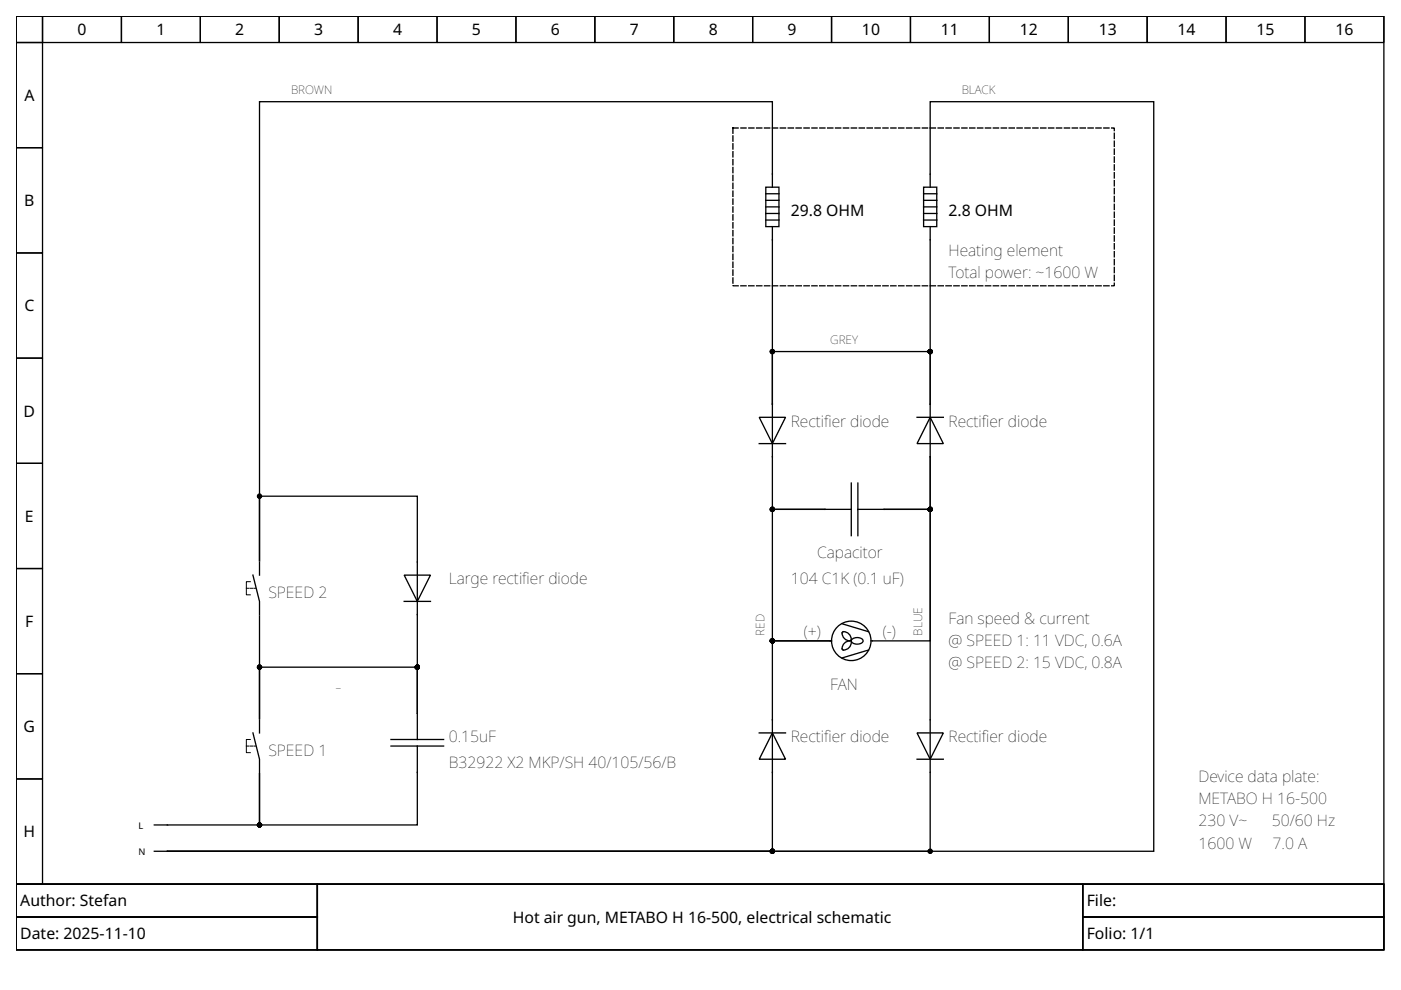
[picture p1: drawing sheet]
<svg xmlns="http://www.w3.org/2000/svg" width="297mm" height="210mm" viewBox="0 0 297 210" stroke-linecap="round" stroke-linejoin="round" font-family="sans-serif">
<g fill="none" stroke="#000" stroke-width=".28">
<path d="M3.4 3.4h290v184.1h-290zM3.4 3.4h5.6v5.6h-5.6zM3.4 9h5.6v22.3h-5.6zM9 3.4h16.7v5.6h-16.7zM25.7 3.4h16.8v5.6h-16.8zM42.5 3.4h16.7v5.6h-16.7zM59.2 3.4h16.7v5.6h-16.7zM75.9 3.4h16.8v5.6h-16.8zM92.7 3.4h16.7v5.6h-16.7zM109.4 3.4h16.7v5.6h-16.7zM126.1 3.4h16.7v5.6h-16.7zM142.8 3.4h16.8v5.6h-16.8z"/>
<path d="M159.6 3.4h16.7v5.6h-16.7zM176.3 3.4h16.7v5.6h-16.7zM193 3.4h16.8v5.6h-16.8zM209.8 3.4h16.7v5.6h-16.7zM226.5 3.4h16.7v5.6h-16.7zM243.2 3.4h16.8v5.6h-16.8zM260 3.4h16.7v5.6h-16.7zM276.7 3.4h16.7v5.6h-16.7zM3.4 31.3h5.6v22.3h-5.6zM162.4 39.7h2.8v8.4h-2.8zM163.8 36.9v2.8M195.8 39.7h2.8v8.4h-2.8z"/>
<path d="M197.2 36.9v2.8M3.4 53.6h5.6v22.3h-5.6zM162.4 45.3h2.8M162.4 46.7h2.8M162.4 42.5h2.8M162.4 41.1h2.8M162.4 43.9h2.8M163.8 48.1v2.7M195.8 45.3h2.8M195.8 46.7h2.8M195.8 42.5h2.8M195.8 41.1h2.8"/>
<path d="M195.8 43.9h2.8M197.2 48.1v2.7M3.4 75.9h5.6v22.3h-5.6zM3.4 98.2h5.6v22.3h-5.6zM3.4 120.5h5.6v22.3h-5.6zM3.4 142.8h5.6v22.4h-5.6zM53.6 155.4l1.4 5.6v2.8M55 152.6v2.8M3.4 165.2h5.6v22.3h-5.6zM32.7 174.9h2.8M3.4 187.5h290v13.9h-290zM3.4 187.5h63.9v6.9h-63.9z"/>
<path d="M3.4 194.4h63.9v7h-63.9zM32.7 180.5h2.8M67.3 187.5h162.3v13.9h-162.3zM229.6 187.5h63.8v6.9h-63.8zM229.6 194.4h63.8v7h-63.8z"/>
</g>
<path d="M155.4 27.1h80.9v33.5h-80.9z" fill="none" stroke="#000" stroke-width=".28" stroke-dasharray="1.1 .6"/>
<path d="M52.2 158.2h2" fill="none" stroke="#000" stroke-width=".21" stroke-dasharray=".6 .3"/>
<path d="M53.1 156.8h-.9v2.8h.9" fill="none" stroke="#000" stroke-width=".21"/>
<circle cx="180.5" cy="135.9" r="4.2" fill="#fff" stroke="#000" stroke-width=".28"/>
<g fill="none" stroke="#000" stroke-width=".28">
<path d="M163.8 36.9v-15.3h-108.8v97.3v-13.7h33.5v46M197.2 36.9v-15.3h47.4v158.9h-209.1M163.8 50.8v34.9M197.2 50.8v34.9M161 88.5h5.5l-2.7 5.6zM161 94.1h5.5M163.8 85.7v-11.2h33.4v11.2M163.8 85.7v22.3h11.1M194.4 88.5h5.6M197.2 96.8v11.2h-9.7M197.2 96.8v83.7h-161.7M197.2 88.5l2.8 5.6h-5.6z"/>
<path d="M197.2 85.7v11.1M55 119.1v2.8M174.9 108h-11.1v27.9h12.2M174.9 108h5.6M180.5 102.4v11.2M181.9 102.4v11.2M181.9 108h5.6M187.5 108h9.7v27.9h-12.5M53.6 121.9l1.4 5.6v2.8M55 130.6v21.7v-10.8h33.5v9.7M85.7 121.9h5.6l-2.8 5.6zM85.7 127.5h5.6"/>
<path d="M176 135.9h-12.2v44.6h-128.3M176 135.9h.3M178.5 132.3l5.6 1.6M178.6 134.1a1.42 1.42 0 0 1 1.7 1.7 1.59 1.59 0 0 1-1.7-1.7zM180.2 135.9a1.49 1.49 0 0 0-1.5 1.9 1.61 1.61 0 0 0 1.8-1.6M180.6 135.6a1.6 1.6 0 0 1 2.4 .3 1.48 1.48 0 0 1-2.5 0zM184.1 137.8l-5.6 1.7M82.9 158.2h11.2M82.9 156.8h11.2M88.5 158.2v16.7h-33.5v-10.9v10.9h-19.5M88.5 151.2v5.6M161 155.4h5.5"/>
<path d="M163.8 155.4l2.7 5.6h-5.5zM194.4 155.4h5.6l-2.8 5.6zM194.4 161h5.6"/>
</g>
<path d="M52.2 124.7h2" fill="none" stroke="#000" stroke-width=".21" stroke-dasharray=".6 .3"/>
<path d="M53.1 123.3h-.9v2.8h.9" fill="none" stroke="#000" stroke-width=".21"/>
<g fill="#000" stroke="#000" stroke-width=".28">
<circle cx="163.8" cy="74.5" r=".42"/>
<circle cx="197.2" cy="74.5" r=".42"/>
<circle cx="55" cy="105.2" r=".42"/>
<circle cx="163.8" cy="108" r=".42"/>
<circle cx="197.2" cy="108" r=".42"/>
<circle cx="163.8" cy="135.9" r=".42"/>
<circle cx="55" cy="141.5" r=".42"/>
<circle cx="88.5" cy="141.5" r=".42"/>
<circle cx="55" cy="174.9" r=".42"/>
<circle cx="163.8" cy="180.5" r=".42"/>
<circle cx="197.2" cy="180.5" r=".42"/>
</g>
<g font-size="3.3">
<text x="16.4" y="7.5">0</text>
<text x="33.2" y="7.5">1</text>
<text x="49.9" y="7.5">2</text>
<text x="66.6" y="7.5">3</text>
<text x="83.3" y="7.5">4</text>
<text x="100.1" y="7.5">5</text>
<text x="116.8" y="7.5">6</text>
<text x="133.5" y="7.5">7</text>
<text x="150.3" y="7.5">8</text>
<text x="167" y="7.5">9</text>
<text x="182.8" y="7.5">10</text>
<text x="199.5" y="7.5">11</text>
<text x="216.2" y="7.5">12</text>
<text x="232.9" y="7.5">13</text>
<text x="249.7" y="7.5">14</text>
<text x="266.4" y="7.5">15</text>
<text x="283.1" y="7.5">16</text>
<text x="5.2" y="21.4">A</text>
<text x="5.1" y="43.7">B</text>
<text x="167.7" y="45.8">29.8 OHM</text>
<text x="201.1" y="45.8">2.8 OHM</text>
<text x="201.1" y="54.2">Heating element</text>
<text x="201.1" y="58.9">Total power: ~1600 W</text>
<text x="5.2" y="66">C</text>
<text x="5" y="88.3">D</text>
<text x="167.7" y="90.4">Rectifer diode</text>
<text x="174.7" y="90.4">i</text>
<text x="201.1" y="90.4">Rectifer diode</text>
<text x="208.2" y="90.4">i</text>
<text x="5.3" y="110.6">E</text>
<text x="173.2" y="118.3">Capacitor</text>
<text x="95.2" y="123.9">Large rectifer diode</text>
<text x="110.7" y="123.9">i</text>
<text x="167.7" y="123.9">104 C1K (0.1 uF)</text>
<text x="56.9" y="126.8">SPEED 2</text>
<text x="5.4" y="132.9">F</text>
<text x="170.5" y="135">(+)</text>
<text x="187.2" y="135">(-)</text>
<text x="201.1" y="132.3">Fan speed &amp; current</text>
<text x="201.1" y="137">@ SPEED 1: 11 VDC, 0.6A</text>
<text x="201.1" y="141.7">@ SPEED 2: 15 VDC, 0.8A</text>
<text x="176" y="146.2">FAN</text>
<text x="5" y="155.3">G</text>
<text x="56.9" y="160.3">SPEED 1</text>
<text x="95.2" y="157.3">0.15uF</text>
<text x="167.7" y="157.3">Rectifer diode</text>
<text x="174.7" y="157.3">i</text>
<text x="201.1" y="157.3">Rectifer diode</text>
<text x="208.2" y="157.3">i</text>
<text x="95.2" y="162.9">B32922 X2 MKP/SH 40/105/56/B</text>
<text x="254.1" y="165.7">Device data plate:</text>
<text x="254.1" y="170.5">METABO H 16-500</text>
<text x="5" y="177.6">H</text>
<text x="254.1" y="175.2">230 V~</text>
<text x="254.1" y="179.9">1600 W</text>
<text x="269.7" y="175.2">50/60 Hz</text>
<text x="269.8" y="179.9">7.0 A</text>
<text x="4.3" y="192.2">Author: Stefan</text>
<text x="108.7" y="195.7">Hot air gun, METABO H 16-500, electrical schematic</text>
<text x="230.4" y="192.2">File:</text>
<text x="4.3" y="199.2">Date: 2025-11-10</text>
<text x="230.4" y="199.2">Folio: 1/1</text>
</g>
<g font-size="2.5">
<text x="61.7" y="19.9">BROWN</text>
<text x="203.9" y="19.9">BLACK</text>
<text x="176" y="72.9">GREY</text>
<text x="162.1" y="134.8" transform="rotate(-90 162.1 134.8)">RED</text>
<text x="195.5" y="134.8" transform="rotate(-90 195.5 134.8)">BLUE</text>
<text x="71.3" y="145.6">_</text>
</g>
<g font-size="2">
<text x="29.4" y="175.7">L</text>
<text x="29.4" y="181.3">N</text>
</g>
</svg>
